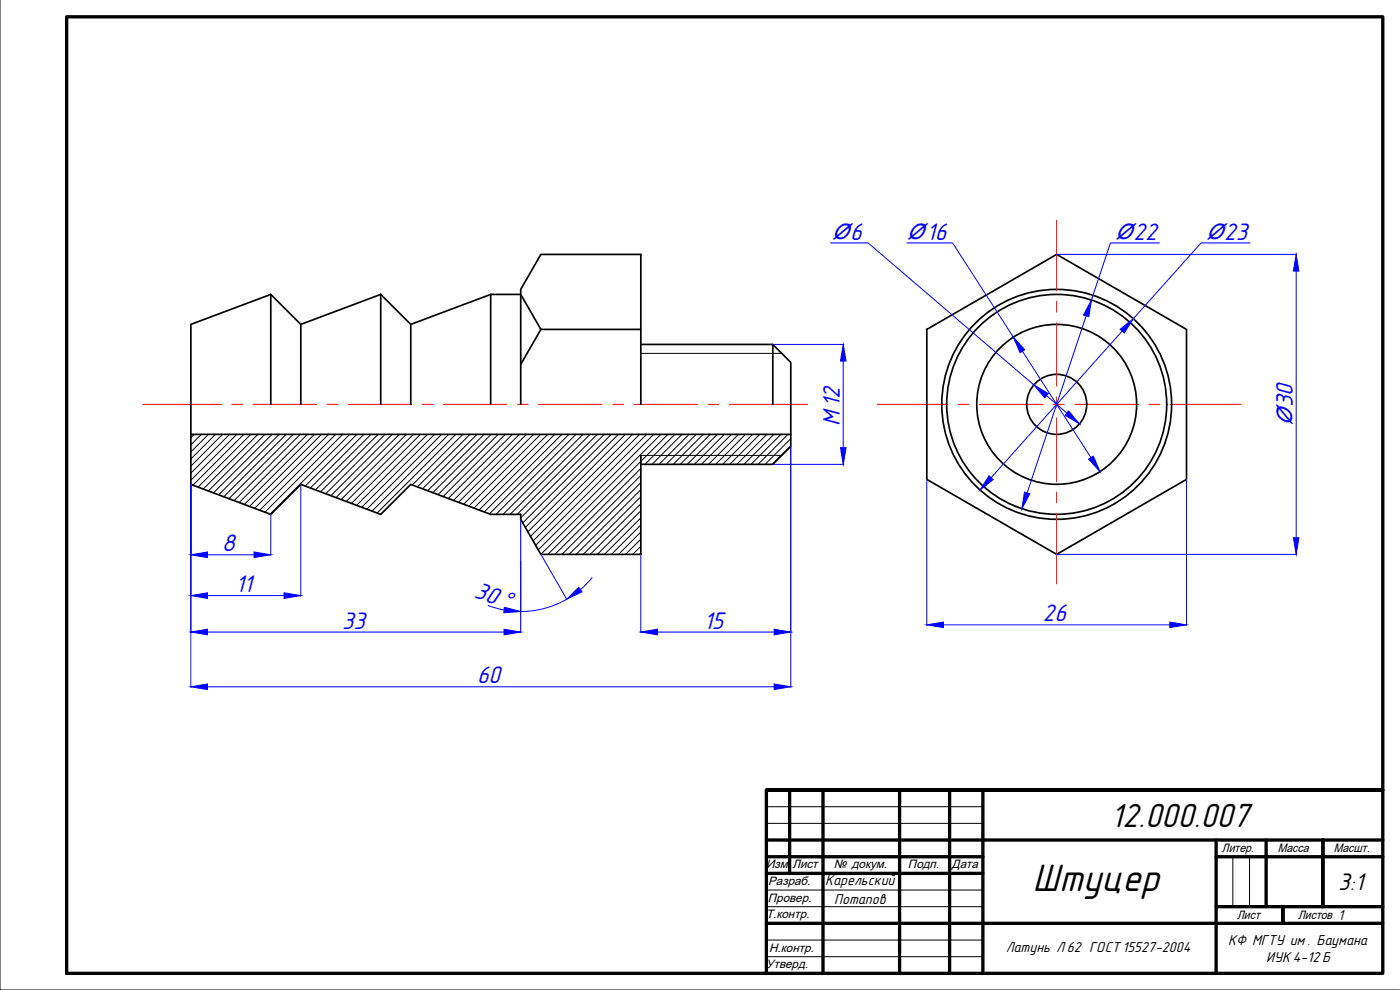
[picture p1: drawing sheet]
<svg xmlns="http://www.w3.org/2000/svg" width="420mm" height="297mm" viewBox="0 0 420 297" stroke-linecap="round" stroke-linejoin="round" font-family="sans-serif">
<!-- layer: frame -->
<path d="M0 .1v296.9h420M230 242h65M230 247h65M370 257.1v14.9M375 257.1v14.9M230 267h65M230 272h65M230 282.1h65M230 287h65" fill="none" stroke="#000" stroke-width=".3"/>
<g fill="none" stroke="#000" stroke-width=".99">
<path d="M20 5h395v287h-395zM230 237.1h185h-185v54.9M237 237.1v25M247 237.1v54.9M270 237.1v54.9M285 237.1v54.9M295 237.1v54.9M230 252h185M230 257.1h65M365 257.1h50M365 252v40M380 252v20"/>
<path d="M230 277h185M230 262.1h65M365 272h50M385 277v-5v5M397 272v-20v20"/>
</g>
<g fill="none" stroke="#f00" stroke-width=".3">
<path d="M317.1 66v21.3M317.1 90.5v3.1M317.1 96.8v19.1M317.1 119v3.2M42.8 121.3h23.6M69.6 121.3h3.2M75.9 121.3h19.1M98.2 121.3h3.1M104.5 121.3h19.1M126.7 121.3h3.2M133.1 121.3h19M155.3 121.3h3.2"/>
<path d="M161.7 121.3h19M183.9 121.3h3.2M190.2 121.3h19.1M212.5 121.3h3.1M218.8 121.3h23.6M263.2 121.3h21.3M287.7 121.3h3.1M294 121.3h19.1M316.2 121.3h3.2M317.1 125.4v19M322.6 121.3h19M344.8 121.3h3.2"/>
<path d="M351.2 121.3h21.2M317.1 147.6v3.2M317.1 154v21.2"/>
</g>
<!-- layer: main -->
<g fill="none" stroke="#000" stroke-width=".51">
<path d="M81.3 88.3l-24 9v48l24 9 9-9 24 9 9-9 24 9h9v1.5l6 10.5h30v-29.7M81.3 88.3v33M81.3 88.3l9 9M90.3 97.3v24M114.3 88.3v33M114.3 88.3l9 9M114.3 88.3l-24 9M147.3 88.3l-24 9v24M162.3 98.8l-6 10.5M192.3 98.8h-30l-6-10.5h-9v33M278.2 98.8l38.9-22.5 39 22.5v45l-39 22.5-38.9-22.5zM192.3 103.3h39.6"/>
<path d="M57.3 130.3h180M156.3 121.3v-34.5l6-10.5h30v45M231.9 121.3v-18l5.4 5.4v25.2l-5.4 5.4h-39.6"/>
<circle cx="317.1" cy="121.3" r="34.5"/>
<circle cx="317.1" cy="121.3" r="24"/>
<circle cx="317.1" cy="121.3" r="9"/>
<circle cx="317.1" cy="121.3" r="33"/>
</g>
<g fill="none" stroke="#000" stroke-width=".3">
<path d="M192.3 106h42.3M58.3 130.3l-1 1.1M60.4 130.3l-3.1 3.2M62.5 130.3l-5.2 5.3M64.7 130.3l-7.4 7.4M66.8 130.3l-9.5 9.6M68.9 130.3l-11.6 11.7M71 130.3l-13.7 13.8M73.2 130.3l-15.3 15.3M75.3 130.3l-15.8 15.8M77.4 130.3l-16.4 16.4M79.5 130.3l-17 17"/>
<path d="M81.6 130.3l-17.5 17.6M83.8 130.3l-18.2 18.2M85.9 130.3l-18.7 18.7M88 130.3l-19.3 19.3M90.1 130.3l-19.8 19.9M92.2 130.3l-20.4 20.5M94.4 130.3l-21.1 21M96.5 130.3l-21.6 21.6M98.6 130.3l-22.2 22.2M100.7 130.3l-22.7 22.8M102.8 130.3l-23.3 23.4M105 130.3l-24 23.9"/>
<path d="M107.1 130.3l-15.5 15.5M109.2 130.3l-16.1 16.1M111.3 130.3l-16.6 16.7M113.5 130.3l-17.3 17.3M115.6 130.3l-17.8 17.9M117.7 130.3l-18.4 18.4M119.8 130.3l-19 19M121.9 130.3l-19.5 19.6M124.1 130.3l-20.2 20.2M126.2 130.3l-20.7 20.7M128.3 130.3l-21.3 21.3M130.4 130.3l-21.8 21.9"/>
<path d="M132.5 130.3l-22.4 22.5M134.7 130.3l-23 23.1M136.8 130.3l-23.6 23.6M138.9 130.3l-15.2 15.2M141 130.3l-15.7 15.8M143.2 130.3l-16.4 16.4M145.3 130.3l-16.9 16.9M147.4 130.3l-17.5 17.5M149.5 130.3l-18.1 18.1M151.6 130.3l-18.6 18.7M153.8 130.3l-19.3 19.2M155.9 130.3l-19.8 19.8"/>
<path d="M158 130.3l-20.4 20.4M160.1 130.3l-21 21M162.2 130.3l-21.5 21.6M164.4 130.3l-22.2 22.1M166.5 130.3l-22.7 22.7M168.6 130.3l-23.3 23.3M170.7 130.3l-23.8 23.9M172.8 130.3l-24 24M175 130.3l-24 24M177.1 130.3l-24 24M179.2 130.3l-24 24M181.3 130.3l-25 25.1"/>
<path d="M183.5 130.3l-26.6 26.6M185.6 130.3l-28 27.9M187.7 130.3l-29.3 29.3M189.8 130.3l-30.6 30.6M191.9 130.3l-31.9 32M192.3 136.6h42.3M194.1 130.3l-33.3 33.3M196.2 130.3l-34.7 34.7M198.3 130.3l-36 36M200.4 130.3l-36 36M202.5 130.3l-9 9M204.7 130.3l-9 9"/>
<path d="M206.8 130.3l-9 9M208.9 130.3l-9 9M211 130.3l-9 9M213.1 130.3l-8.9 9M215.3 130.3l-9 9M217.4 130.3l-9 9M219.5 130.3l-9 9M221.6 130.3l-9 9M223.8 130.3l-9 9M225.9 130.3l-9 9M228 130.3l-9 9M230.1 130.3l-9 9"/>
<path d="M232.2 130.3l-9 9M234.4 130.3l-9 9M236.5 130.3l-9 9M237.3 131.6l-7.7 7.7M237.3 133.7l-5.6 5.6M192.3 140.6l-25.8 25.7M192.3 142.7l-23.6 23.6M192.3 144.8l-21.5 21.5M192.3 146.9l-19.4 19.4M192.3 149l-17.3 17.3M192.3 151.2l-15.2 15.1M192.3 153.3l-13 13"/>
<path d="M192.3 155.4l-10.9 10.9M192.3 157.5l-8.8 8.8M192.3 159.6l-6.7 6.7M192.3 161.8l-4.6 4.5M192.3 163.9l-2.4 2.4M192.3 166l-.3 .3"/>
</g>
<g fill="none" stroke="#00f" stroke-width=".3">
<path d="M249.3 72.9h11.2l49.8 42.6M272.2 72.9h13.7l18.2 28.3M317.2 76.3h72M348 72.9h-14.7l-5.7 17.1M375.2 72.9h-14.7l-20.4 22.7M326 94.8l-17.7 53.1M336.8 99.3l-39.3 44M389 81.3v80M232 103.3h21.3M253.1 108.3v26M306.8 105.4l20.6 31.9M314.1 118.7l6.1 5.2"/>
<path d="M232 139.3h21.3M237.3 134v72.2M57.3 145.4v60.8M81.3 154.4v12.2M90.3 145.4v33.5M156.3 155.9v33.9M278.2 143.9v43.7M356.1 143.9v43.7M62.3 166.5h14M62.3 178.7h23M162.3 166.4l7.9 13.5M170.1 179.8a27.7 27.7 0 0 1-13.8 3.7"/>
<path d="M177.7 173.3l-3.5 3.6M192.3 166.4v23.4M317.2 166.3h72M62.3 189.6h89M146.5 181.7l4.8 1.3M197.3 189.6h35M283.1 187.5h68M62.3 206.1h170"/>
</g>
<g fill="#00f" stroke="#00f" stroke-width=".3">
<path d="M252.2 134.3h1.7l-.8 5z"/>
<path d="M253.1 103.3l.8 5h-1.7z"/>
<path d="M192.3 189.6l5-.8v1.7z"/>
<path d="M232.3 188.8l5 .8-5 .9z"/>
<path d="M151.3 188.8l5 .8-5 .9z"/>
<path d="M57.3 189.6l5-.8v1.7z"/>
<path d="M76.3 165.6l5 .9-5 .8z"/>
<path d="M57.3 166.5l5-.9v1.7z"/>
<path d="M57.3 178.7l5-.8v1.6z"/>
<path d="M85.3 177.9l5 .8-5 .8z"/>
<path d="M57.3 206.1l5-.9v1.7z"/>
<path d="M232.3 205.2l5 .9-5 .8z"/>
<path d="M320.7 123.3l3.3 3.9-4.4-2.6z"/>
<path d="M310.3 115.5l4.3 2.6-1.1 1.3z"/>
<path d="M326.7 137.8l1.4-1 2 4.7z"/>
<path d="M304.1 101.2l3.4 3.7-1.4 .9z"/>
<path d="M307.5 147.6l1.6 .6-2.4 4.4z"/>
<path d="M327.6 90l-.8 5-1.6-.5z"/>
<path d="M296.8 142.8l1.3 1.1-4 3.2z"/>
<path d="M336.2 98.8l3.9-3.2-2.7 4.3z"/>
<path d="M389 76.3l.8 5h-1.6z"/>
<path d="M388.2 161.3h1.6l-.8 5z"/>
<path d="M278.2 187.5l4.9-.9v1.7z"/>
<path d="M351.1 186.6l5 .9-5 .8z"/>
<path d="M151.4 182.2l4.9 1.3-5.1 .4z"/>
<path d="M170.1 179.8l3.6-3.6 1 1.4z"/>
</g>
<text font-size="12" x="309.9" y="267.4">Штуцер</text>
<text font-size="10.5" x="333.3" y="248">12.000.007</text>
<g font-size="7.5" fill="#00f">
<text x="255.2" y="71.9">6</text>
<text x="278.1" y="71.9">16</text>
<text x="340.2" y="71.9">22</text>
<text x="367.4" y="71.9">23</text>
<text x="388" y="122.3" transform="rotate(-90 388 122.3)">30</text>
<text x="252.1" y="127.9" transform="rotate(-90 252.1 127.9)">М 12</text>
<text x="66.6" y="165.5">8</text>
<text x="70.6" y="177.7">11</text>
<text x="142" y="179.1" transform="rotate(19 142 179.1)">30°</text>
<text x="102.7" y="188.6">33</text>
<text x="211.2" y="188.6">15</text>
<text x="313" y="186.5">26</text>
<text x="143.2" y="205.1">60</text>
</g>
<text font-size="7.5" x="401.6" y="267">3:1</text>
<g font-size="6.5" fill="#00f">
<text x="249.8" y="71.6">Ø</text>
<text x="272.3" y="71.7">Ø</text>
<text x="334.9" y="71.6">Ø</text>
<text x="362.2" y="71.6">Ø</text>
<text x="387.8" y="127.6" transform="rotate(-90 387.8 127.6)">Ø</text>
</g>
<g font-size="4.5">
<text x="247.7" y="265.6">Карельский</text>
<text x="250.4" y="271.1">Потапов</text>
<text x="401.6" y="275.9">1</text>
<text x="301.8" y="285.6">Латунь Л 62 ГОСТ 15527-2004</text>
<text x="368.6" y="283.5">КФ МГТУ им . Баумана</text>
<text x="380" y="288.5">ИУК 4-12 Б</text>
</g>
<g font-size="3.6">
<text x="366.7" y="255.6">Литер.</text>
<text x="383.5" y="255.6">Масса</text>
<text x="400.3" y="255.6">Масшт.</text>
<text x="229.9" y="260.5">Изм</text>
<text x="237.8" y="260.5">Лист</text>
<text x="250.3" y="260.5">№ докум.</text>
<text x="272.5" y="260.5">Подп.</text>
<text x="285.7" y="260.5">Дата</text>
<text x="230.5" y="265.6">Разраб.</text>
<text x="229.9" y="275.5">Т.контр.</text>
<text x="230.4" y="270.5">Провер.</text>
<text x="371.3" y="275.8">Лист</text>
<text x="389.6" y="275.8">Листов</text>
<text x="230.8" y="285.5">Н.контр.</text>
<text x="230" y="290.5">Утверд.</text>
</g>
</svg>
